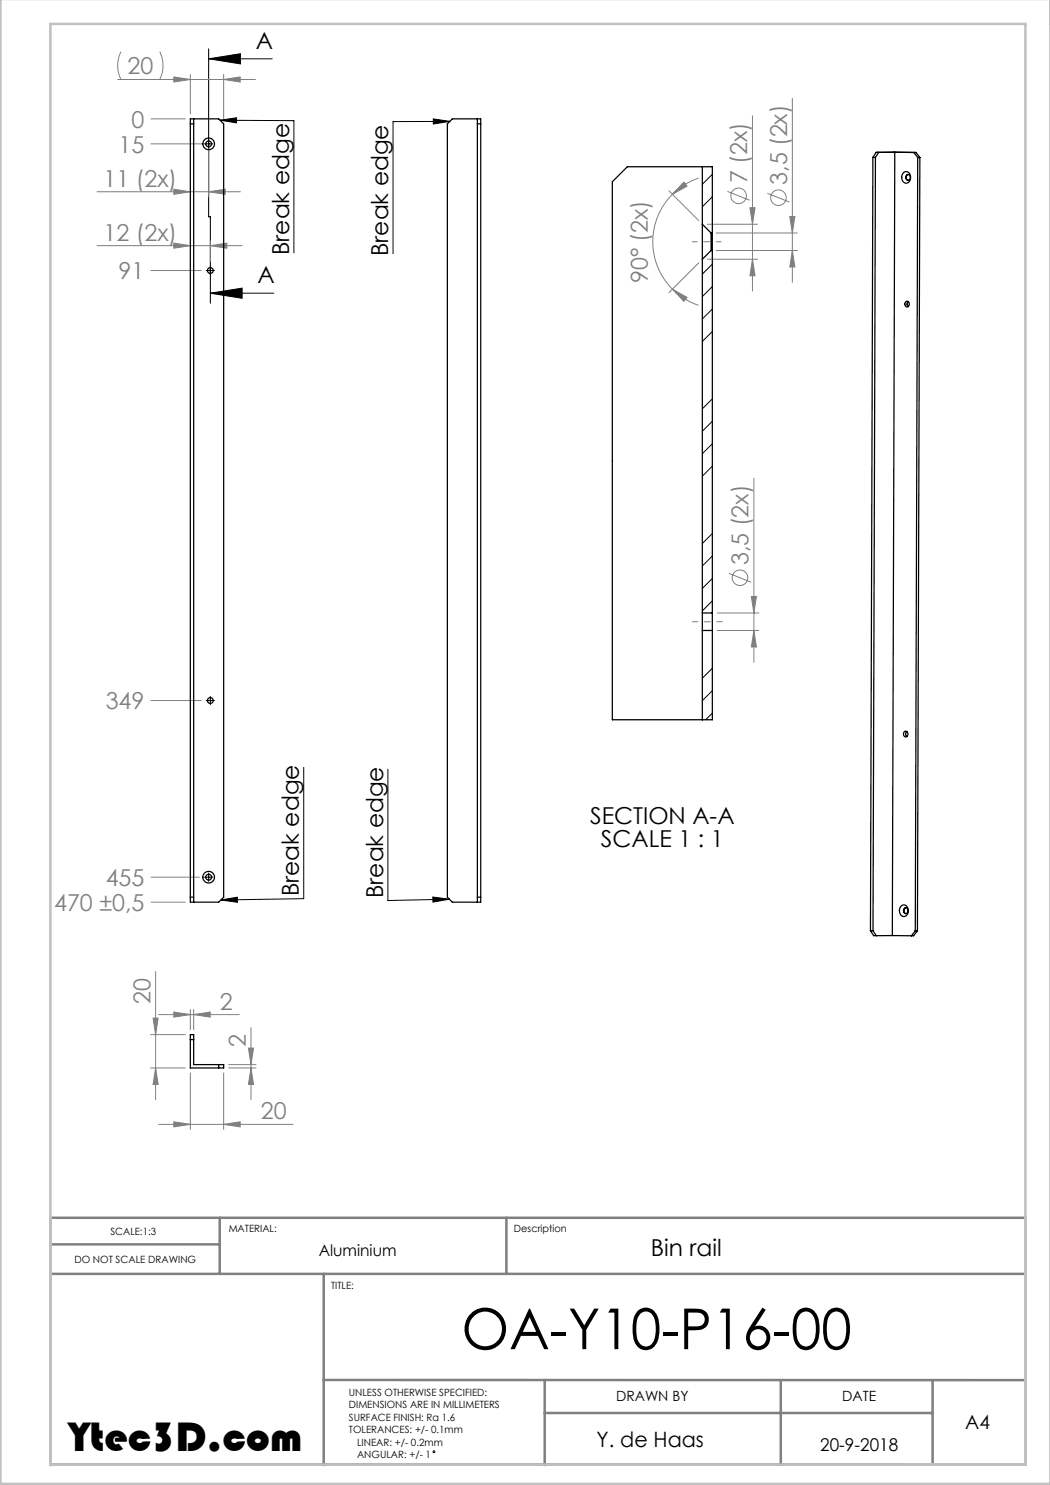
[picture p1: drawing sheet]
<svg xmlns="http://www.w3.org/2000/svg" width="210mm" height="297mm" viewBox="0 0 210 297" stroke-linecap="round" stroke-linejoin="round" font-family="sans-serif">
<g fill="none" stroke="#000" stroke-width=".2">
<path d="M41.7 11.8h12.7M41.7 9.8v33.6h.4v17.2M41.7 11.8l6.4-1.1v2.1zM40.9 28.8h1.7M44 24l14.8 .1v26.5M44 24l3.3-.4v1zM86.7 23.8l3.3 .5-3.3 .5zM90 24.3h-11.4v26.5M41.2 54.1h1.7M42.1 58.6h12.7M42.1 58.6l6.3-1v2.1zM42.1 139.3v1.6"/>
<path d="M41.2 140.1h1.7M60.7 153.5v26.2l-16.5 .3M77.6 153.8v26.3l12.3-.3M40.9 175.4h1.7M41.7 174.6v1.7M86.6 179.4l3.3 .4-3.3 .6zM44.2 180l3.3-.6v1.1z"/>
<circle cx="86.8" cy="290.4" r=".19"/>
</g>
<path d="M10.1 248.9h33.8M10.1 254.8h195M43.9 243.6v11.2M64.7 254.8v38.2M101.3 243.6v11.2M64.7 276h140.4M108.9 276v17M156.2 276v16.9M186.5 276v16.9M10.1 292.9h195v-49.3h-195v49.4M108.9 282.6h77.6" fill="none" stroke="#808080" stroke-width=".5"/>
<path d="M.1 -.1v296.9h210M10.1 292.9h195v-288.1h-195v288.2" fill="none" stroke="#c0c0c0" stroke-width=".5"/>
<g fill="none" stroke="#808080" stroke-width=".2">
<path d="M23.5 15.9h27.6M24.2 10.3a6.2 6.2 0 0 0 0 5.6M31.9 10.3a6.2 6.2 0 0 1 0 5.6M34.8 15.4l3.3 .5-3.3 .5zM38.1 14.9v7.9M44.7 15.9l3.3-.5v1zM44.7 14.9v8.9M158.5 19.7v36.7M19.4 38.4h28.7M30.2 23.8h6.9M30.2 28.8h10.5M34.8 37.8l3.3 .6-3.3 .5z"/>
<path d="M41.7 38.4l3.3-.6v1.1zM41.7 29.8v9.6M133.8 38.2l6 5.9M134.5 38.9a13.4 13.4 0 0 0 0 18.9M136.8 36.4l.6 .8-2.9 1.7zM139.7 35.6a13.4 13.4 0 0 0-5.2 3.3M145.5 38.3l4.4 1.8M150.5 23.2v35M153.5 38.7l4.4 1.7M19.4 49.1h29M30.2 54.1h10M34.8 48.6l3.3 .5-3.3 .5z"/>
<path d="M42.1 49.1l3.3-.5v1zM42.1 48.1v4.2M134.5 57.8l2.9 1.7-.6 .8zM134.5 57.8a13.4 13.4 0 0 0 5.2 3.3M139.8 52.6l-6 5.9M141.5 44.8h10M141.5 51.8h10M143.2 46.6h16.3M143.2 50.1h16.3M150 41.5h1l-.5 3.3zM150.5 51.8l.5 3.4h-1zM158 43.3h1l-.5 3.3z"/>
<path d="M158.5 50.1l.5 3.3h-1zM150.8 95.7v36.7M145.8 114.7l4.4 1.7M150.3 119.3h1l-.5 3.3zM143.5 122.6h8.3M143.5 126.1h8.3M150.8 126.1l.5 3.3h-1zM30.2 140.1h10M30.2 175.4h9.7M30.2 180.4h6.9M31.1 194.3v25.6M30.1 206.9h7"/>
<path d="M30.1 213.6h7M30.6 203.6h1l-.5 3.3zM31.1 213.6l.5 3.3h-1zM31.7 202.9h16.1M34.8 202.4l3.3 .5-3.3 .5zM38.1 201.9v4M38.1 214.6v11.3M38.7 202.9l3.3-.5v1zM38.7 201.9v4M44.7 214.6v11.3M45.7 213.6h5.5M45.7 212.9h5.5"/>
<path d="M49.7 209.6h1l-.5 3.3zM50.2 213.6l.5 3.3h-1zM50.2 205.5v14.4M31.7 224.9h26.9M34.8 224.4l3.3 .5-3.3 .5zM44.7 224.9l3.3-.5v1z"/>
<circle cx="147.7" cy="39.2" r="1.56"/>
<circle cx="155.7" cy="39.5" r="1.56"/>
<circle cx="148" cy="115.6" r="1.56"/>
</g>
<path d="M138.5 48.3h5.7" fill="none" stroke="#808080" stroke-width=".2" stroke-dasharray="15.2 1.3 1.3 1.3" stroke-dashoffset="14.3"/>
<path d="M144.5 124.3h-6" fill="none" stroke="#808080" stroke-width=".2" stroke-dasharray="15.2 1.3 1.3 1.3" stroke-dashoffset="14.1"/>
<g fill="#000">
<path d="M41.7 11.8l6.4-1.1v2.1zM42.1 58.6l6.3-1v2.1z"/>
<path d="M44.2 180l3.3-.6v1.1zM44 24l3.3-.4v1zM86.6 179.4l3.3 .4-3.3 .6zM86.7 23.8l3.3 .5-3.3 .5z"/>
</g>
<g fill="#808080">
<path d="M34.8 15.4l3.3 .5-3.3 .5zM44.7 15.9l3.3-.5v1zM34.8 37.8l3.3 .6-3.3 .5zM41.7 38.4l3.3-.6v1.1zM34.8 48.6l3.3 .5-3.3 .5zM42.1 49.1l3.3-.5v1zM34.8 224.4l3.3 .5-3.3 .5zM44.7 224.9l3.3-.5v1zM34.8 202.4l3.3 .5-3.3 .5zM38.7 202.9l3.3-.5v1z"/>
<path d="M30.6 203.6h1l-.5 3.3zM31.1 213.6l.5 3.3h-1zM49.7 209.6h1l-.5 3.3zM50.2 213.6l.5 3.3h-1zM150.3 119.3h1l-.5 3.3zM150.8 126.1l.5 3.3h-1zM158 43.3h1l-.5 3.3zM158.5 50.1l.5 3.3h-1zM150 41.5h1l-.5 3.3zM150.5 51.8l.5 3.4h-1z"/>
<path d="M136.8 36.4l.6 .8-2.9 1.7zM134.5 57.8l2.9 1.7-.6 .8z"/>
</g>
<g fill="none" stroke="#000" stroke-width=".25">
<path d="M38.1 24.8h.6M38.1 23.8h5.6l1 1v154.6l-1 1h-5.6zM38.7 23.8v156.6M90.5 23.8h5.6v156.6h-5.6l-1-1v-154.6zM95.5 24.8h.6M95.5 23.8v156.6M140.5 33.3v11.5M174.6 31.5h.5M174.6 31.5l-.5 154.6M175.1 31.5l-.5 154.6M175.2 30.5h3.8l-.5 156.6M175.2 30.5h.5l-.6 1"/>
<path d="M175.2 30.5l-.6 1M178.9 30.4l4.3 .1M180.7 34.5a.97 .97 0 0 1 1.2 .1 .97 .97 0 0 1 .2 1.2 .9 .9 0 0 1-1 .8 .9 .9 0 0 1-.8-1.1l.1-.6zM181.4 35a.53 .53 0 0 1 .7 .5 .53 .53 0 0 1-.7 .5l-.2-.5zM181.6 34.9a.61 .61 0 0 0-.4 .6 .61 .61 0 0 0 .4 .6M183.2 30.5h-.4l.7 1M183.2 30.5l.8 1M183.5 31.5l-.4 154.7M184 31.5h-.5M184 31.5l-.5 154.7M140.5 44.8v7M140.5 44.8l1.7 1.8"/>
<path d="M140.5 51.8v70.8M142.2 46.6v3.5M142.2 46.6h.3M142.2 50.1h.3M142.2 50.1l-1.7 1.7M142.5 46.6v3.5M142.5 46.6v-13.3h-17l-3 3v107.7h20v-17.9M142.5 50.1v72.5M181.2 60.3a.53 .53 0 0 1 .7 .5 .53 .53 0 0 1-.7 .5l-.2-.5zM181.6 60.3a.68 .68 0 0 0 0 1M140.5 122.6v3.5M140.5 126.1v17.9"/>
<path d="M140.5 126.1h2M140.5 122.6h2M142.5 122.6v3.5M180.9 146.3a.53 .53 0 0 1 .7 .5 .53 .53 0 0 1-.7 .5l-.2-.5zM181.4 146.3a.68 .68 0 0 0 0 1M38.1 179.4h.6M95.5 179.4h.6M174.1 186.1h.5M174.1 186.1l.6 1h.5M174.6 186.1l.6 1M178.5 187.1h-3.3M178.5 187.1l3.8 .1"/>
<path d="M180.3 181.2a.97 .97 0 0 1 1.1 .1 .97 .97 0 0 1 .2 1.1 .9 .9 0 0 1-1 .9 .9 .9 0 0 1-.7-1.2l.1-.5zM180.9 181.6a.53 .53 0 0 1 .7 .5 .53 .53 0 0 1-.7 .5l-.2-.5zM181.2 181.6a.61 .61 0 0 0-.4 .5 .61 .61 0 0 0 .4 .6M183.1 186.2l-.8 1M183.5 186.2h-.4M183.5 186.2l-.8 1h-.4M38.1 206.9h.6v6h6v.7h-6.6zM38.1 207.9h.6M43.7 212.9v.7"/>
<circle cx="41.7" cy="28.8" r=".58"/>
<circle cx="41.7" cy="28.8" r="1.17"/>
<circle cx="42.1" cy="54.1" r=".58"/>
<circle cx="42.1" cy="140.1" r=".58"/>
<circle cx="41.7" cy="175.4" r=".58"/>
<circle cx="41.7" cy="175.4" r="1.17"/>
</g>
<g fill="none" stroke="#000" stroke-width=".2">
<path d="M142.5 34.9l-2 2M142.5 39.4l-2 2M142.5 52.8l-2 2M142.5 57.3l-2 2M142.5 79.8l-2 2M142.5 61.8l-2 2M142.5 66.3l-2 2M142.5 84.3l-2 2M142.5 88.7l-2 2M142.5 93.2l-2 2M142.5 106.7l-2 2M142.5 111.2l-2 2"/>
<path d="M142.5 115.7l-2 2M142.5 120.2l-2 2M142.5 133.6l-2 2M142.5 138.1l-2 2M142.5 142.6l-1.4 1.4"/>
</g>
<text font-size="11.3" x="92.3" y="269.8">OA-Y10-P16-00</text>
<text font-size="8.5" x="13.8" y="290.3">Ytec3D.com</text>
<g font-size="4.7">
<text x="51.2" y="9.7">A</text>
<text x="57.9" y="51" transform="rotate(-90 57.9 51)">Break edge</text>
<text x="77.6" y="51.2" transform="rotate(-90 77.6 51.2)">Break edge</text>
<text x="51.5" y="56.6">A</text>
<text x="118" y="164.9">SECTION A-A</text>
<text x="120.2" y="169.4">SCALE 1 : 1</text>
<text x="59.8" y="179.3" transform="rotate(-90 59.8 179.3)">Break edge</text>
<text x="76.6" y="179.6" transform="rotate(-90 76.6 179.6)">Break edge</text>
<text x="130.2" y="251.2">Bin rail</text>
</g>
<g font-size="4.7" fill="#808080">
<text x="25.5" y="14.9">20</text>
<text x="26.3" y="25.5">0</text>
<text x="23.7" y="30.5">15</text>
<text x="20.7" y="37.3">11 (2x)</text>
<text x="149.4" y="36.6" transform="rotate(-90 149.4 36.6)">7 (2x)</text>
<text x="157.4" y="37" transform="rotate(-90 157.4 37)">3,5 (2x)</text>
<text x="20.7" y="48.1">12 (2x)</text>
<text x="23.7" y="55.9">91</text>
<text x="129.5" y="56.6" transform="rotate(-90 129.5 56.6)">90° (2x)</text>
<text x="149.7" y="113" transform="rotate(-90 149.7 113)">3,5 (2x)</text>
<text x="21.1" y="141.9">349</text>
<text x="21.1" y="177.2">455</text>
<text x="10.8" y="182.2">470 ±0,5</text>
<text x="30.1" y="200.8" transform="rotate(-90 30.1 200.8)">20</text>
<text x="44" y="201.9">2</text>
<text x="49.2" y="209.4" transform="rotate(-90 49.2 209.4)">2</text>
<text x="52.1" y="223.9">20</text>
</g>
<text font-size="4.2" x="119.3" y="289.4">Y. de Haas</text>
<text font-size="3.9" x="193.1" y="285.8">A4</text>
<text font-size="3.5" x="164" y="290.3">20-9-2018</text>
<text font-size="3.2" x="63.7" y="251.2">Aluminium</text>
<g font-size="2.8">
<text x="123.2" y="280.2">DRAWN BY</text>
<text x="168.5" y="280.2">DATE</text>
</g>
<g font-size="2">
<text x="22.1" y="246.9">SCALE:1:3</text>
<text x="45.7" y="246.5">MATERIAL:</text>
<text x="102.8" y="246.5">Description</text>
<text x="14.9" y="252.5">DO NOT SCALE DRAWING</text>
<text x="66.2" y="257.7">TITLE:</text>
<text x="69.8" y="279.2">UNLESS OTHERWISE SPECIFIED:</text>
<text x="69.8" y="281.7">DIMENSIONS ARE IN MILLIMETERS</text>
<text x="69.8" y="284.2">SURFACE FINISH: Ra 1.6</text>
<text x="69.8" y="286.7">TOLERANCES: +/- 0.1mm</text>
<text x="71.4" y="291.7">ANGULAR: +/- 1</text>
<text x="71.4" y="289.2">LINEAR: +/- 0.2mm</text>
</g>
</svg>
